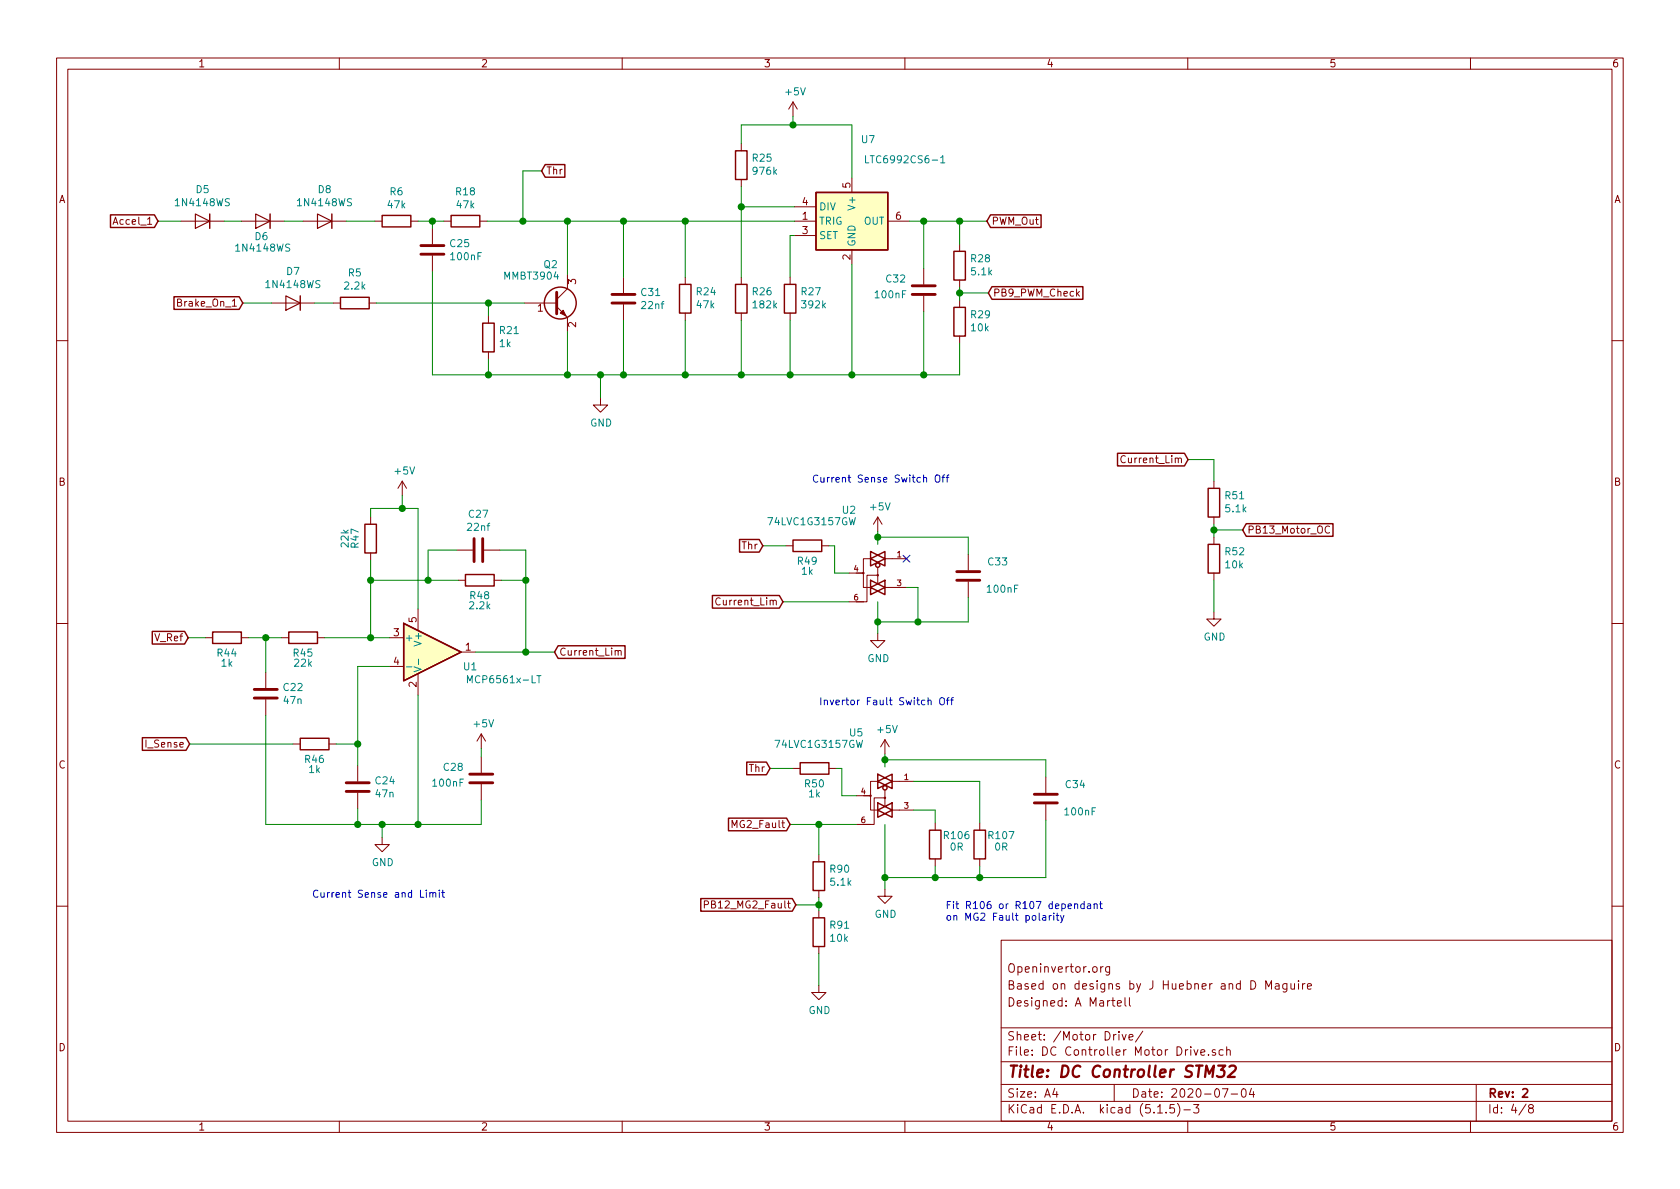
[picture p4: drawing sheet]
EESchema Schematic File Version 4
EELAYER 30 0
EELAYER END
$Descr A4 11693 8268
encoding utf-8
Sheet 4 8
Title "DC Controller STM32"
Date "2020-07-04"
Rev "2"
Comp ""
Comment1 "Designed: A Martell"
Comment2 "Based on designs by J Huebner and D Maguire"
Comment3 "Openinvertor.org"
Comment4 ""
$EndDescr
$Comp
L Transistor_BJT:MMBT3904 Q2
U 1 1
P 3850 2100
F 0 "Q2" H 3780 2370 50  0000 L CNN
F 1 "MMBT3904" H 3500 2290 50  0000 L CNN
F 2 "Package_TO_SOT_SMD:SOT-23" H 4050 2025 50  0001 L CIN
F 3 "https://www.fairchildsemi.com/datasheets/2N/2N3904.pdf" H 3850 2100 50  0001 L CNN
F 4 "C20526" H 3850 2100 50  0001 C CNN "JLPCB Component"
	1    3850 2100
	1    0    0    -1  
$EndComp
$Comp
L Diode:1N4148W D5
U 1 1
P 1410 1530
F 0 "D5" H 1410 1313 50  0000 C CNN
F 1 "1N4148WS" H 1410 1404 50  0000 C CNN
F 2 "Diode_SMD:D_SOD-323" H 1410 1355 50  0001 C CNN
F 3 "https://www.vishay.com/docs/85748/1n4148w.pdf" H 1410 1530 50  0001 C CNN
F 4 "C2128" H 1410 1530 50  0001 C CNN "JLPCB Component"
	1    1410 1530
	-1   0    0    1   
$EndComp
$Comp
L Diode:1N4148W D6
U 1 1
P 1830 1530
F 0 "D6" H 1840 1640 50  0000 C CNN
F 1 "1N4148WS" H 1830 1720 50  0000 C CNN
F 2 "Diode_SMD:D_SOD-323" H 1830 1355 50  0001 C CNN
F 3 "https://www.vishay.com/docs/85748/1n4148w.pdf" H 1830 1530 50  0001 C CNN
F 4 "C2128" H 1830 1530 50  0001 C CNN "JLPCB Component"
	1    1830 1530
	-1   0    0    1   
$EndComp
$Comp
L Diode:1N4148W D8
U 1 1
P 2260 1530
F 0 "D8" H 2260 1313 50  0000 C CNN
F 1 "1N4148WS" H 2260 1404 50  0000 C CNN
F 2 "Diode_SMD:D_SOD-323" H 2260 1355 50  0001 C CNN
F 3 "https://www.vishay.com/docs/85748/1n4148w.pdf" H 2260 1530 50  0001 C CNN
F 4 "C2128" H 2260 1530 50  0001 C CNN "JLPCB Component"
	1    2260 1530
	-1   0    0    1   
$EndComp
$Comp
L Diode:1N4148W D7
U 1 1
P 2040 2100
F 0 "D7" H 2040 1883 50  0000 C CNN
F 1 "1N4148WS" H 2040 1974 50  0000 C CNN
F 2 "Diode_SMD:D_SOD-323" H 2040 1925 50  0001 C CNN
F 3 "https://www.vishay.com/docs/85748/1n4148w.pdf" H 2040 2100 50  0001 C CNN
F 4 "C2128" H 2040 2100 50  0001 C CNN "JLPCB Component"
	1    2040 2100
	-1   0    0    1   
$EndComp
$Comp
L Device:R R6
U 1 1
P 2760 1530
F 0 "R6" V 2553 1530 50  0000 C CNN
F 1 "47k" V 2644 1530 50  0000 C CNN
F 2 "Resistor_SMD:R_0603_1608Metric" V 2690 1530 50  0001 C CNN
F 3 "~" H 2760 1530 50  0001 C CNN
F 4 "C25819" H 2760 1530 50  0001 C CNN "JLPCB Component"
	1    2760 1530
	0    1    1    0   
$EndComp
$Comp
L Device:R R18
U 1 1
P 3240 1530
F 0 "R18" V 3033 1530 50  0000 C CNN
F 1 "47k" V 3124 1530 50  0000 C CNN
F 2 "Resistor_SMD:R_0603_1608Metric" V 3170 1530 50  0001 C CNN
F 3 "~" H 3240 1530 50  0001 C CNN
F 4 "C25819" H 3240 1530 50  0001 C CNN "JLPCB Component"
	1    3240 1530
	0    1    1    0   
$EndComp
$Comp
L Device:R R21
U 1 1
P 3400 2340
F 0 "R21" H 3330 2294 50  0000 R CNN
F 1 "1k" H 3330 2385 50  0000 R CNN
F 2 "Resistor_SMD:R_0603_1608Metric" V 3330 2340 50  0001 C CNN
F 3 "~" H 3400 2340 50  0001 C CNN
F 4 "C21190" H 3400 2340 50  0001 C CNN "JLPCB Component"
	1    3400 2340
	-1   0    0    1   
$EndComp
$Comp
L Device:R R5
U 1 1
P 2470 2100
F 0 "R5" V 2677 2100 50  0000 C CNN
F 1 "2.2k" V 2586 2100 50  0000 C CNN
F 2 "Resistor_SMD:R_0603_1608Metric" V 2400 2100 50  0001 C CNN
F 3 "~" H 2470 2100 50  0001 C CNN
F 4 "C4190" H 2470 2100 50  0001 C CNN "JLPCB Component"
	1    2470 2100
	0    -1   -1   0   
$EndComp
$Comp
L Device:C C25
U 1 1
P 3010 1730
F 0 "C25" H 3125 1776 50  0000 L CNN
F 1 "100nF" H 3125 1685 50  0000 L CNN
F 2 "Capacitor_SMD:C_0603_1608Metric" H 3048 1580 50  0001 C CNN
F 3 "~" H 3010 1730 50  0001 C CNN
F 4 "C14663" H 3010 1730 50  0001 C CNN "JLPCB Component"
	1    3010 1730
	1    0    0    -1  
$EndComp
Wire Wire Line
	1560 1530 1680 1530
Wire Wire Line
	1980 1530 2110 1530
Wire Wire Line
	2410 1530 2610 1530
Wire Wire Line
	2910 1530 3010 1530
Wire Wire Line
	3010 1580 3010 1530
Connection ~ 3010 1530
Wire Wire Line
	3010 1530 3090 1530
Wire Wire Line
	3400 2490 3400 2600
Wire Wire Line
	3010 2600 3400 2600
Connection ~ 3400 2600
Wire Wire Line
	3400 2600 3950 2600
Wire Wire Line
	3950 2300 3950 2600
Connection ~ 3950 2600
Wire Wire Line
	3950 2600 4180 2600
Wire Wire Line
	3950 1900 3950 1530
Connection ~ 3950 1530
Wire Wire Line
	3950 1530 3640 1530
Wire Wire Line
	2620 2100 3400 2100
Wire Wire Line
	3400 2190 3400 2100
Connection ~ 3400 2100
Wire Wire Line
	3400 2100 3650 2100
Wire Wire Line
	2320 2100 2190 2100
Wire Wire Line
	1890 2100 1690 2100
Wire Wire Line
	1260 1530 1100 1530
Text GLabel 1100 1530 0    50   Input ~ 0
Accel_1
Text GLabel 1690 2100 0    50   Input ~ 0
Brake_On_1
$Comp
L power:GND #PWR02
U 1 1
P 4180 2760
F 0 "#PWR02" H 4180 2510 50  0001 C CNN
F 1 "GND" H 4185 2587 50  0000 C CNN
F 2 "" H 4180 2760 50  0001 C CNN
F 3 "" H 4180 2760 50  0001 C CNN
	1    4180 2760
	1    0    0    -1  
$EndComp
Wire Wire Line
	4180 2760 4180 2600
Connection ~ 4180 2600
$Comp
L Device:C C31
U 1 1
P 4340 2070
F 0 "C31" H 4455 2116 50  0000 L CNN
F 1 "22nf" H 4455 2025 50  0000 L CNN
F 2 "Capacitor_SMD:C_0603_1608Metric" H 4378 1920 50  0001 C CNN
F 3 "~" H 4340 2070 50  0001 C CNN
F 4 "C21122" H 4340 2070 50  0001 C CNN "JLPCB Component"
	1    4340 2070
	1    0    0    -1  
$EndComp
$Comp
L Device:R R24
U 1 1
P 4770 2070
F 0 "R24" H 4700 2024 50  0000 R CNN
F 1 "47k" H 4700 2115 50  0000 R CNN
F 2 "Resistor_SMD:R_0603_1608Metric" V 4700 2070 50  0001 C CNN
F 3 "~" H 4770 2070 50  0001 C CNN
F 4 "C25819" H 4770 2070 50  0001 C CNN "JLPCB Component"
	1    4770 2070
	-1   0    0    1   
$EndComp
Wire Wire Line
	4340 2220 4340 2600
Wire Wire Line
	4770 2220 4770 2600
Connection ~ 4770 2600
Wire Wire Line
	4340 1920 4340 1530
Wire Wire Line
	4770 1920 4770 1530
Connection ~ 4770 1530
Text GLabel 3770 1180 2    50   Input ~ 0
Thr
Wire Wire Line
	3770 1180 3640 1180
Wire Wire Line
	3640 1180 3640 1530
Connection ~ 3640 1530
Wire Wire Line
	3640 1530 3390 1530
Wire Wire Line
	3950 1530 4340 1530
Wire Wire Line
	4340 1530 4770 1530
Connection ~ 4340 1530
Wire Wire Line
	4180 2600 4340 2600
Connection ~ 4340 2600
Wire Wire Line
	4340 2600 4770 2600
Wire Wire Line
	4770 1530 5530 1530
Wire Wire Line
	5930 1830 5930 2600
$Comp
L Device:R R27
U 1 1
P 5500 2070
F 0 "R27" H 5430 2024 50  0000 R CNN
F 1 "392k" H 5430 2115 50  0000 R CNN
F 2 "Resistor_SMD:R_0805_2012Metric" V 5430 2070 50  0001 C CNN
F 3 "~" H 5500 2070 50  0001 C CNN
F 4 "" H 5500 2070 50  0001 C CNN "JLPCB Component"
F 5 "" H 5500 2070 50  0001 C CNN "JLPCB Extended"
	1    5500 2070
	-1   0    0    1   
$EndComp
Wire Wire Line
	5530 1630 5500 1630
Wire Wire Line
	5500 1630 5500 1920
Wire Wire Line
	5500 2220 5500 2600
Connection ~ 5500 2600
Wire Wire Line
	5500 2600 5930 2600
$Comp
L Device:R R25
U 1 1
P 5160 1140
F 0 "R25" H 5090 1094 50  0000 R CNN
F 1 "976k" H 5090 1185 50  0000 R CNN
F 2 "Resistor_SMD:R_0805_2012Metric" V 5090 1140 50  0001 C CNN
F 3 "~" H 5160 1140 50  0001 C CNN
F 4 "" H 5160 1140 50  0001 C CNN "JLPCB Component"
F 5 "" H 5160 1140 50  0001 C CNN "JLPCB Extended"
	1    5160 1140
	-1   0    0    1   
$EndComp
$Comp
L Device:R R26
U 1 1
P 5160 2070
F 0 "R26" H 5090 2024 50  0000 R CNN
F 1 "182k" H 5090 2115 50  0000 R CNN
F 2 "Resistor_SMD:R_0805_2012Metric" V 5090 2070 50  0001 C CNN
F 3 "~" H 5160 2070 50  0001 C CNN
F 4 "" H 5160 2070 50  0001 C CNN "JLPCB Component"
F 5 "" H 5160 2070 50  0001 C CNN "JLPCB Extended"
	1    5160 2070
	-1   0    0    1   
$EndComp
Wire Wire Line
	5530 1430 5160 1430
Wire Wire Line
	5160 1430 5160 1920
Wire Wire Line
	5160 2220 5160 2600
Wire Wire Line
	4770 2600 5160 2600
Connection ~ 5160 2600
Wire Wire Line
	5160 2600 5500 2600
Wire Wire Line
	5160 1430 5160 1290
Connection ~ 5160 1430
Wire Wire Line
	5930 1230 5930 860 
Wire Wire Line
	5930 860  5520 860 
Wire Wire Line
	5160 860  5160 990 
$Comp
L power:+5V #PWR03
U 1 1
P 5520 800
F 0 "#PWR03" H 5520 650 50  0001 C CNN
F 1 "+5V" H 5535 973 50  0000 C CNN
F 2 "" H 5520 800 50  0001 C CNN
F 3 "" H 5520 800 50  0001 C CNN
	1    5520 800 
	1    0    0    -1  
$EndComp
Wire Wire Line
	5520 800  5520 860 
Connection ~ 5520 860 
Wire Wire Line
	5520 860  5160 860 
$Comp
L Device:R R28
U 1 1
P 6680 1840
F 0 "R28" H 6610 1794 50  0000 R CNN
F 1 "5.1k" H 6610 1885 50  0000 R CNN
F 2 "Resistor_SMD:R_0603_1608Metric" V 6610 1840 50  0001 C CNN
F 3 "~" H 6680 1840 50  0001 C CNN
F 4 "C23186" H 6680 1840 50  0001 C CNN "JLPCB Component"
	1    6680 1840
	-1   0    0    1   
$EndComp
$Comp
L Device:R R29
U 1 1
P 6680 2230
F 0 "R29" H 6610 2184 50  0000 R CNN
F 1 "10k" H 6610 2275 50  0000 R CNN
F 2 "Resistor_SMD:R_0603_1608Metric" V 6610 2230 50  0001 C CNN
F 3 "~" H 6680 2230 50  0001 C CNN
F 4 "C25804" H 6680 2230 50  0001 C CNN "JLPCB Component"
	1    6680 2230
	-1   0    0    1   
$EndComp
Wire Wire Line
	6680 1530 6680 1690
Wire Wire Line
	6680 1990 6680 2030
Wire Wire Line
	6680 2380 6680 2600
Wire Wire Line
	6680 2600 6430 2600
Connection ~ 5930 2600
Wire Wire Line
	6680 2030 6880 2030
Connection ~ 6680 2030
Wire Wire Line
	6680 2030 6680 2080
Wire Wire Line
	6680 1530 6870 1530
Text GLabel 6870 1530 2    50   Input ~ 0
PWM_Out
Text GLabel 6880 2030 2    50   Input ~ 0
PB9_PWM_Check
$Comp
L Timer:LTC6993xS6-1 U7
U 1 1
P 5930 1530
F 0 "U7" H 5990 2100 50  0000 L CNN
F 1 "LTC6992CS6-1" H 6010 1960 50  0000 L CNN
F 2 "Package_TO_SOT_SMD:TSOT-23-6" H 5930 1130 50  0001 C CNN
F 3 "https://www.analog.com/media/en/technical-documentation/data-sheets/69931234fc.pdf" H 5980 1630 50  0001 C CNN
F 4 " C117381" H 5930 1530 50  0001 C CNN "JLPCB Component"
F 5 "e" H 5930 1530 50  0001 C CNN "JLPCB Extended"
	1    5930 1530
	1    0    0    -1  
$EndComp
Wire Wire Line
	6680 1530 6430 1530
Connection ~ 6680 1530
Wire Wire Line
	3010 1880 3010 2600
$Comp
L Device:C C32
U 1 1
P 6430 2010
F 0 "C32" H 6160 2090 50  0000 L CNN
F 1 "100nF" H 6080 1980 50  0000 L CNN
F 2 "Capacitor_SMD:C_0603_1608Metric" H 6468 1860 50  0001 C CNN
F 3 "~" H 6430 2010 50  0001 C CNN
F 4 "C14663" H 6430 2010 50  0001 C CNN "JLPCB Component"
	1    6430 2010
	1    0    0    -1  
$EndComp
Wire Wire Line
	6430 1860 6430 1530
Connection ~ 6430 1530
Wire Wire Line
	6430 1530 6330 1530
Wire Wire Line
	6430 2160 6430 2600
Connection ~ 6430 2600
Wire Wire Line
	6430 2600 5930 2600
$Comp
L 74xGxx:74LVC1G3157 U2
U 1 1
P 6110 3980
F 0 "U2" H 5910 4420 50  0000 C CNN
F 1 "74LVC1G3157GW" H 5650 4340 50  0000 C CNN
F 2 "Package_TO_SOT_SMD:SOT-363_SC-70-6" H 6110 3980 50  0001 C CNN
F 3 "" H 6110 3980 50  0001 C CNN
F 4 "C265126" H 6110 3980 50  0001 C CNN "JLPCB Component"
F 5 "e" H 6110 3980 50  0001 C CNN "JLPCB Extended"
	1    6110 3980
	1    0    0    -1  
$EndComp
$Comp
L Comparator:MCP6561x-LT U1
U 1 1
P 3010 4530
F 0 "U1" H 3220 4430 50  0000 L CNN
F 1 "MCP6561x-LT" H 3240 4340 50  0000 L CNN
F 2 "Package_TO_SOT_SMD:SOT-353_SC-70-5" H 2910 4330 50  0001 L CNN
F 3 "http://ww1.microchip.com/downloads/en/DeviceDoc/22139C.pdf" H 3010 4530 50  0001 C CNN
F 4 "C144221" H 3010 4530 50  0001 C CNN "JLPCB Component"
F 5 "e" H 3010 4530 50  0001 C CNN "JLPCB Extended"
	1    3010 4530
	1    0    0    -1  
$EndComp
$Comp
L power:GND #PWR026
U 1 1
P 2660 5820
F 0 "#PWR026" H 2660 5570 50  0001 C CNN
F 1 "GND" H 2665 5647 50  0000 C CNN
F 2 "" H 2660 5820 50  0001 C CNN
F 3 "" H 2660 5820 50  0001 C CNN
	1    2660 5820
	1    0    0    -1  
$EndComp
$Comp
L power:+5V #PWR027
U 1 1
P 2800 3440
F 0 "#PWR027" H 2800 3290 50  0001 C CNN
F 1 "+5V" H 2815 3613 50  0000 C CNN
F 2 "" H 2800 3440 50  0001 C CNN
F 3 "" H 2800 3440 50  0001 C CNN
	1    2800 3440
	1    0    0    -1  
$EndComp
$Comp
L Device:R R48
U 1 1
P 3340 4030
F 0 "R48" V 3230 4030 50  0000 C CNN
F 1 "2.2k" V 3160 4030 50  0000 C CNN
F 2 "Resistor_SMD:R_0603_1608Metric" V 3270 4030 50  0001 C CNN
F 3 "~" H 3340 4030 50  0001 C CNN
F 4 "C4190" H 3340 4030 50  0001 C CNN "JLPCB Component"
	1    3340 4030
	0    -1   -1   0   
$EndComp
Wire Wire Line
	3660 4530 3660 4030
Wire Wire Line
	3660 4030 3490 4030
Wire Wire Line
	3310 4530 3660 4530
Wire Wire Line
	2580 4030 2580 4430
Wire Wire Line
	2580 4430 2710 4430
Wire Wire Line
	2580 4030 2980 4030
$Comp
L Device:C C27
U 1 1
P 3330 3820
F 0 "C27" V 3078 3820 50  0000 C CNN
F 1 "22nf" V 3169 3820 50  0000 C CNN
F 2 "Capacitor_SMD:C_0603_1608Metric" H 3368 3670 50  0001 C CNN
F 3 "~" H 3330 3820 50  0001 C CNN
F 4 "C21122" H 3330 3820 50  0001 C CNN "JLPCB Component"
	1    3330 3820
	0    1    1    0   
$EndComp
Wire Wire Line
	3660 4030 3660 3820
Wire Wire Line
	3660 3820 3480 3820
Connection ~ 3660 4030
Wire Wire Line
	3180 3820 2980 3820
Wire Wire Line
	2980 3820 2980 4030
Connection ~ 2980 4030
Wire Wire Line
	2980 4030 3190 4030
Text GLabel 1310 4430 0    50   Input ~ 0
V_Ref
$Comp
L Device:R R44
U 1 1
P 1580 4430
F 0 "R44" V 1470 4430 50  0000 C CNN
F 1 "1k" V 1400 4430 50  0000 C CNN
F 2 "Resistor_SMD:R_0603_1608Metric" V 1510 4430 50  0001 C CNN
F 3 "~" H 1580 4430 50  0001 C CNN
F 4 "C21190" H 1580 4430 50  0001 C CNN "JLPCB Component"
	1    1580 4430
	0    -1   -1   0   
$EndComp
$Comp
L Device:R R45
U 1 1
P 2110 4430
F 0 "R45" V 2000 4430 50  0000 C CNN
F 1 "22k" V 1930 4430 50  0000 C CNN
F 2 "Resistor_SMD:R_0603_1608Metric" V 2040 4430 50  0001 C CNN
F 3 "~" H 2110 4430 50  0001 C CNN
F 4 "C31850" H 2110 4430 50  0001 C CNN "JLPCB Component"
	1    2110 4430
	0    -1   -1   0   
$EndComp
$Comp
L Device:C C22
U 1 1
P 1850 4820
F 0 "C22" H 1965 4866 50  0000 L CNN
F 1 "47n" H 1965 4775 50  0000 L CNN
F 2 "Capacitor_SMD:C_0603_1608Metric" H 1888 4670 50  0001 C CNN
F 3 "~" H 1850 4820 50  0001 C CNN
F 4 "C1622" H 1850 4820 50  0001 C CNN "JLPCB Component"
	1    1850 4820
	1    0    0    -1  
$EndComp
$Comp
L Device:R R46
U 1 1
P 2190 5170
F 0 "R46" V 2080 5170 50  0000 C CNN
F 1 "1k" V 2010 5170 50  0000 C CNN
F 2 "Resistor_SMD:R_0603_1608Metric" V 2120 5170 50  0001 C CNN
F 3 "~" H 2190 5170 50  0001 C CNN
F 4 "C21190" H 2190 5170 50  0001 C CNN "JLPCB Component"
	1    2190 5170
	0    -1   -1   0   
$EndComp
$Comp
L Device:C C24
U 1 1
P 2490 5470
F 0 "C24" H 2605 5516 50  0000 L CNN
F 1 "47n" H 2605 5425 50  0000 L CNN
F 2 "Capacitor_SMD:C_0603_1608Metric" H 2528 5320 50  0001 C CNN
F 3 "~" H 2490 5470 50  0001 C CNN
F 4 "C1622" H 2490 5470 50  0001 C CNN "JLPCB Component"
	1    2490 5470
	1    0    0    -1  
$EndComp
Text GLabel 1320 5170 0    50   Input ~ 0
I_Sense
Wire Wire Line
	2580 4430 2260 4430
Connection ~ 2580 4430
Wire Wire Line
	1960 4430 1850 4430
Wire Wire Line
	1430 4430 1310 4430
Wire Wire Line
	1850 4670 1850 4430
Connection ~ 1850 4430
Wire Wire Line
	1850 4430 1730 4430
Wire Wire Line
	2040 5170 1320 5170
Wire Wire Line
	2340 5170 2490 5170
Wire Wire Line
	2490 5170 2490 4630
Wire Wire Line
	2490 4630 2710 4630
Wire Wire Line
	2490 5170 2490 5320
Connection ~ 2490 5170
Wire Wire Line
	1850 4970 1850 5730
Wire Wire Line
	1850 5730 2490 5730
Wire Wire Line
	2910 5730 2910 4830
Wire Wire Line
	2490 5620 2490 5730
Connection ~ 2490 5730
Wire Wire Line
	2490 5730 2660 5730
Wire Wire Line
	2660 5820 2660 5730
Connection ~ 2660 5730
Wire Wire Line
	2660 5730 2910 5730
$Comp
L Device:R R47
U 1 1
P 2580 3740
F 0 "R47" V 2470 3740 50  0000 C CNN
F 1 "22k" V 2400 3740 50  0000 C CNN
F 2 "Resistor_SMD:R_0603_1608Metric" V 2510 3740 50  0001 C CNN
F 3 "~" H 2580 3740 50  0001 C CNN
F 4 "C31850" H 2580 3740 50  0001 C CNN "JLPCB Component"
	1    2580 3740
	1    0    0    -1  
$EndComp
Wire Wire Line
	2910 3530 2800 3530
Wire Wire Line
	2800 3440 2800 3530
Wire Wire Line
	2910 3530 2910 4230
Wire Wire Line
	2580 3590 2580 3530
Wire Wire Line
	2580 3530 2800 3530
Connection ~ 2800 3530
Wire Wire Line
	2580 3890 2580 4030
Connection ~ 2580 4030
$Comp
L Device:C C28
U 1 1
P 3350 5410
F 0 "C28" H 3080 5490 50  0000 L CNN
F 1 "100nF" H 3000 5380 50  0000 L CNN
F 2 "Capacitor_SMD:C_0603_1608Metric" H 3388 5260 50  0001 C CNN
F 3 "~" H 3350 5410 50  0001 C CNN
F 4 "C14663" H 3350 5410 50  0001 C CNN "JLPCB Component"
	1    3350 5410
	1    0    0    -1  
$EndComp
$Comp
L power:+5V #PWR028
U 1 1
P 3350 5200
F 0 "#PWR028" H 3350 5050 50  0001 C CNN
F 1 "+5V" H 3365 5373 50  0000 C CNN
F 2 "" H 3350 5200 50  0001 C CNN
F 3 "" H 3350 5200 50  0001 C CNN
	1    3350 5200
	1    0    0    -1  
$EndComp
Wire Wire Line
	2910 5730 3350 5730
Wire Wire Line
	3350 5730 3350 5560
Connection ~ 2910 5730
Wire Wire Line
	3350 5260 3350 5200
Text GLabel 3860 4530 2    50   Input ~ 0
Current_Lim
Wire Wire Line
	3660 4530 3860 4530
Connection ~ 3660 4530
Text Notes 2170 6250 0    50   ~ 0
Current Sense and Limit
Text Notes 5650 3360 0    50   ~ 0
Current Sense Switch Off
Text GLabel 5450 4180 0    50   Input ~ 0
Current_Lim
Wire Wire Line
	5910 4180 5450 4180
$Comp
L power:+5V #PWR029
U 1 1
P 6110 3690
F 0 "#PWR029" H 6110 3540 50  0001 C CNN
F 1 "+5V" H 6125 3863 50  0000 C CNN
F 2 "" H 6110 3690 50  0001 C CNN
F 3 "" H 6110 3690 50  0001 C CNN
	1    6110 3690
	1    0    0    -1  
$EndComp
Wire Wire Line
	6110 3690 6110 3730
$Comp
L power:GND #PWR030
U 1 1
P 6110 4400
F 0 "#PWR030" H 6110 4150 50  0001 C CNN
F 1 "GND" H 6115 4227 50  0000 C CNN
F 2 "" H 6110 4400 50  0001 C CNN
F 3 "" H 6110 4400 50  0001 C CNN
	1    6110 4400
	1    0    0    -1  
$EndComp
Wire Wire Line
	6110 4400 6110 4320
$Comp
L Device:C C33
U 1 1
P 6740 4000
F 0 "C33" H 6870 4100 50  0000 L CNN
F 1 "100nF" H 6860 3910 50  0000 L CNN
F 2 "Capacitor_SMD:C_0603_1608Metric" H 6778 3850 50  0001 C CNN
F 3 "~" H 6740 4000 50  0001 C CNN
F 4 "C14663" H 6740 4000 50  0001 C CNN "JLPCB Component"
	1    6740 4000
	1    0    0    -1  
$EndComp
Wire Wire Line
	6740 4320 6740 4150
$Comp
L Device:R R49
U 1 1
P 5620 3790
F 0 "R49" V 5510 3790 50  0000 C CNN
F 1 "1k" V 5440 3790 50  0000 C CNN
F 2 "Resistor_SMD:R_0603_1608Metric" V 5550 3790 50  0001 C CNN
F 3 "~" H 5620 3790 50  0001 C CNN
F 4 "C21190" H 5620 3790 50  0001 C CNN "JLPCB Component"
	1    5620 3790
	0    -1   -1   0   
$EndComp
Text GLabel 5310 3790 0    50   Input ~ 0
Thr
Wire Wire Line
	5310 3790 5470 3790
Wire Wire Line
	5770 3790 5810 3790
Wire Wire Line
	5810 3790 5810 3980
Wire Wire Line
	5810 3980 5910 3980
NoConn ~ 6310 3880
Wire Wire Line
	6310 4080 6390 4080
Wire Wire Line
	6390 4080 6390 4320
Wire Wire Line
	6390 4320 6110 4320
Connection ~ 6110 4320
Wire Wire Line
	6110 4320 6110 4180
Wire Wire Line
	6390 4320 6740 4320
Connection ~ 6390 4320
Wire Wire Line
	6740 3730 6110 3730
Wire Wire Line
	6740 3730 6740 3850
Connection ~ 6110 3730
Wire Wire Line
	6110 3730 6110 3780
$Comp
L 74xGxx:74LVC1G3157 U5
U 1 1
P 6160 5530
F 0 "U5" H 5960 5970 50  0000 C CNN
F 1 "74LVC1G3157GW" H 5700 5890 50  0000 C CNN
F 2 "Package_TO_SOT_SMD:SOT-363_SC-70-6" H 6160 5530 50  0001 C CNN
F 3 "" H 6160 5530 50  0001 C CNN
F 4 "C265126" H 6160 5530 50  0001 C CNN "JLPCB Component"
F 5 "e" H 6160 5530 50  0001 C CNN "JLPCB Extended"
	1    6160 5530
	1    0    0    -1  
$EndComp
Text Notes 5700 4910 0    50   ~ 0
Invertor Fault Switch Off
Wire Wire Line
	5960 5730 5700 5730
$Comp
L power:+5V #PWR031
U 1 1
P 6160 5240
F 0 "#PWR031" H 6160 5090 50  0001 C CNN
F 1 "+5V" H 6175 5413 50  0000 C CNN
F 2 "" H 6160 5240 50  0001 C CNN
F 3 "" H 6160 5240 50  0001 C CNN
	1    6160 5240
	1    0    0    -1  
$EndComp
Wire Wire Line
	6160 5240 6160 5280
$Comp
L power:GND #PWR032
U 1 1
P 6160 6180
F 0 "#PWR032" H 6160 5930 50  0001 C CNN
F 1 "GND" H 6165 6007 50  0000 C CNN
F 2 "" H 6160 6180 50  0001 C CNN
F 3 "" H 6160 6180 50  0001 C CNN
	1    6160 6180
	1    0    0    -1  
$EndComp
Wire Wire Line
	6160 6180 6160 6100
$Comp
L Device:C C34
U 1 1
P 7280 5550
F 0 "C34" H 7410 5650 50  0000 L CNN
F 1 "100nF" H 7400 5460 50  0000 L CNN
F 2 "Capacitor_SMD:C_0603_1608Metric" H 7318 5400 50  0001 C CNN
F 3 "~" H 7280 5550 50  0001 C CNN
F 4 "C14663" H 7280 5550 50  0001 C CNN "JLPCB Component"
	1    7280 5550
	1    0    0    -1  
$EndComp
Wire Wire Line
	7280 6100 7280 5700
$Comp
L Device:R R50
U 1 1
P 5670 5340
F 0 "R50" V 5560 5340 50  0000 C CNN
F 1 "1k" V 5490 5340 50  0000 C CNN
F 2 "Resistor_SMD:R_0603_1608Metric" V 5600 5340 50  0001 C CNN
F 3 "~" H 5670 5340 50  0001 C CNN
F 4 "C21190" H 5670 5340 50  0001 C CNN "JLPCB Component"
	1    5670 5340
	0    -1   -1   0   
$EndComp
Text GLabel 5360 5340 0    50   Input ~ 0
Thr
Wire Wire Line
	5360 5340 5520 5340
Wire Wire Line
	5820 5340 5860 5340
Wire Wire Line
	5860 5340 5860 5530
Wire Wire Line
	5860 5530 5960 5530
Connection ~ 6160 6100
Wire Wire Line
	6160 6100 6160 5730
Wire Wire Line
	7280 5280 6160 5280
Wire Wire Line
	7280 5280 7280 5400
Connection ~ 6160 5280
Wire Wire Line
	6160 5280 6160 5330
$Comp
L Device:R R51
U 1 1
P 8450 3490
F 0 "R51" H 8380 3444 50  0000 R CNN
F 1 "5.1k" H 8380 3535 50  0000 R CNN
F 2 "Resistor_SMD:R_0603_1608Metric" V 8380 3490 50  0001 C CNN
F 3 "~" H 8450 3490 50  0001 C CNN
F 4 "C23186" H 8450 3490 50  0001 C CNN "JLPCB Component"
	1    8450 3490
	-1   0    0    1   
$EndComp
$Comp
L Device:R R52
U 1 1
P 8450 3880
F 0 "R52" H 8380 3834 50  0000 R CNN
F 1 "10k" H 8380 3925 50  0000 R CNN
F 2 "Resistor_SMD:R_0603_1608Metric" V 8380 3880 50  0001 C CNN
F 3 "~" H 8450 3880 50  0001 C CNN
F 4 "C25804" H 8450 3880 50  0001 C CNN "JLPCB Component"
	1    8450 3880
	-1   0    0    1   
$EndComp
Wire Wire Line
	8450 3640 8450 3680
Wire Wire Line
	8450 4030 8450 4250
Wire Wire Line
	8450 3680 8650 3680
Connection ~ 8450 3680
Wire Wire Line
	8450 3680 8450 3730
Text GLabel 8650 3680 2    50   Input ~ 0
PB13_Motor_OC
Text GLabel 8270 3190 0    50   Input ~ 0
Current_Lim
$Comp
L power:GND #PWR033
U 1 1
P 8450 4250
F 0 "#PWR033" H 8450 4000 50  0001 C CNN
F 1 "GND" H 8455 4077 50  0000 C CNN
F 2 "" H 8450 4250 50  0001 C CNN
F 3 "" H 8450 4250 50  0001 C CNN
	1    8450 4250
	1    0    0    -1  
$EndComp
Wire Wire Line
	8270 3190 8450 3190
Wire Wire Line
	8450 3190 8450 3340
$Comp
L Device:R R106
U 1 1
P 6510 5870
F 0 "R106" H 6360 5810 50  0000 C CNN
F 1 "0R" H 6360 5890 50  0000 C CNN
F 2 "Resistor_SMD:R_0603_1608Metric" V 6440 5870 50  0001 C CNN
F 3 "~" H 6510 5870 50  0001 C CNN
F 4 "C21189" H 6510 5870 50  0001 C CNN "JLPCB Component"
	1    6510 5870
	-1   0    0    1   
$EndComp
$Comp
L Device:R R107
U 1 1
P 6820 5870
F 0 "R107" H 6670 5810 50  0000 C CNN
F 1 "0R" H 6670 5890 50  0000 C CNN
F 2 "Resistor_SMD:R_0603_1608Metric" V 6750 5870 50  0001 C CNN
F 3 "~" H 6820 5870 50  0001 C CNN
F 4 "C21189" H 6820 5870 50  0001 C CNN "JLPCB Component"
	1    6820 5870
	-1   0    0    1   
$EndComp
Wire Wire Line
	6360 5430 6820 5430
Wire Wire Line
	6820 5430 6820 5720
Wire Wire Line
	6820 6020 6820 6100
Connection ~ 6820 6100
Wire Wire Line
	6820 6100 7280 6100
Wire Wire Line
	6510 5630 6510 5720
Wire Wire Line
	6360 5630 6510 5630
Wire Wire Line
	6510 6020 6510 6100
Wire Wire Line
	6160 6100 6510 6100
Connection ~ 6510 6100
Wire Wire Line
	6510 6100 6820 6100
Text Notes 6580 6410 0    50   ~ 0
Fit R106 or R107 dependant\non MG2 Fault polarity
Text GLabel 5500 5730 0    50   Input ~ 0
MG2_Fault
$Comp
L Device:R R90
U 1 1
P 5700 6090
F 0 "R90" H 5630 6044 50  0000 R CNN
F 1 "5.1k" H 5630 6135 50  0000 R CNN
F 2 "Resistor_SMD:R_0603_1608Metric" V 5630 6090 50  0001 C CNN
F 3 "~" H 5700 6090 50  0001 C CNN
F 4 "C23186" H 5700 6090 50  0001 C CNN "JLPCB Component"
	1    5700 6090
	-1   0    0    1   
$EndComp
$Comp
L Device:R R91
U 1 1
P 5700 6480
F 0 "R91" H 5630 6434 50  0000 R CNN
F 1 "10k" H 5630 6525 50  0000 R CNN
F 2 "Resistor_SMD:R_0603_1608Metric" V 5630 6480 50  0001 C CNN
F 3 "~" H 5700 6480 50  0001 C CNN
F 4 "C25804" H 5700 6480 50  0001 C CNN "JLPCB Component"
	1    5700 6480
	-1   0    0    1   
$EndComp
Wire Wire Line
	5700 6630 5700 6850
Text GLabel 5540 6290 0    50   Input ~ 0
PB12_MG2_Fault
$Comp
L power:GND #PWR063
U 1 1
P 5700 6850
F 0 "#PWR063" H 5700 6600 50  0001 C CNN
F 1 "GND" H 5705 6677 50  0000 C CNN
F 2 "" H 5700 6850 50  0001 C CNN
F 3 "" H 5700 6850 50  0001 C CNN
	1    5700 6850
	1    0    0    -1  
$EndComp
Wire Wire Line
	5700 6240 5700 6290
Wire Wire Line
	5540 6290 5700 6290
Connection ~ 5700 6290
Wire Wire Line
	5700 6290 5700 6330
Wire Wire Line
	5700 5940 5700 5730
Connection ~ 5700 5730
Wire Wire Line
	5700 5730 5500 5730
$EndSCHEMATC
